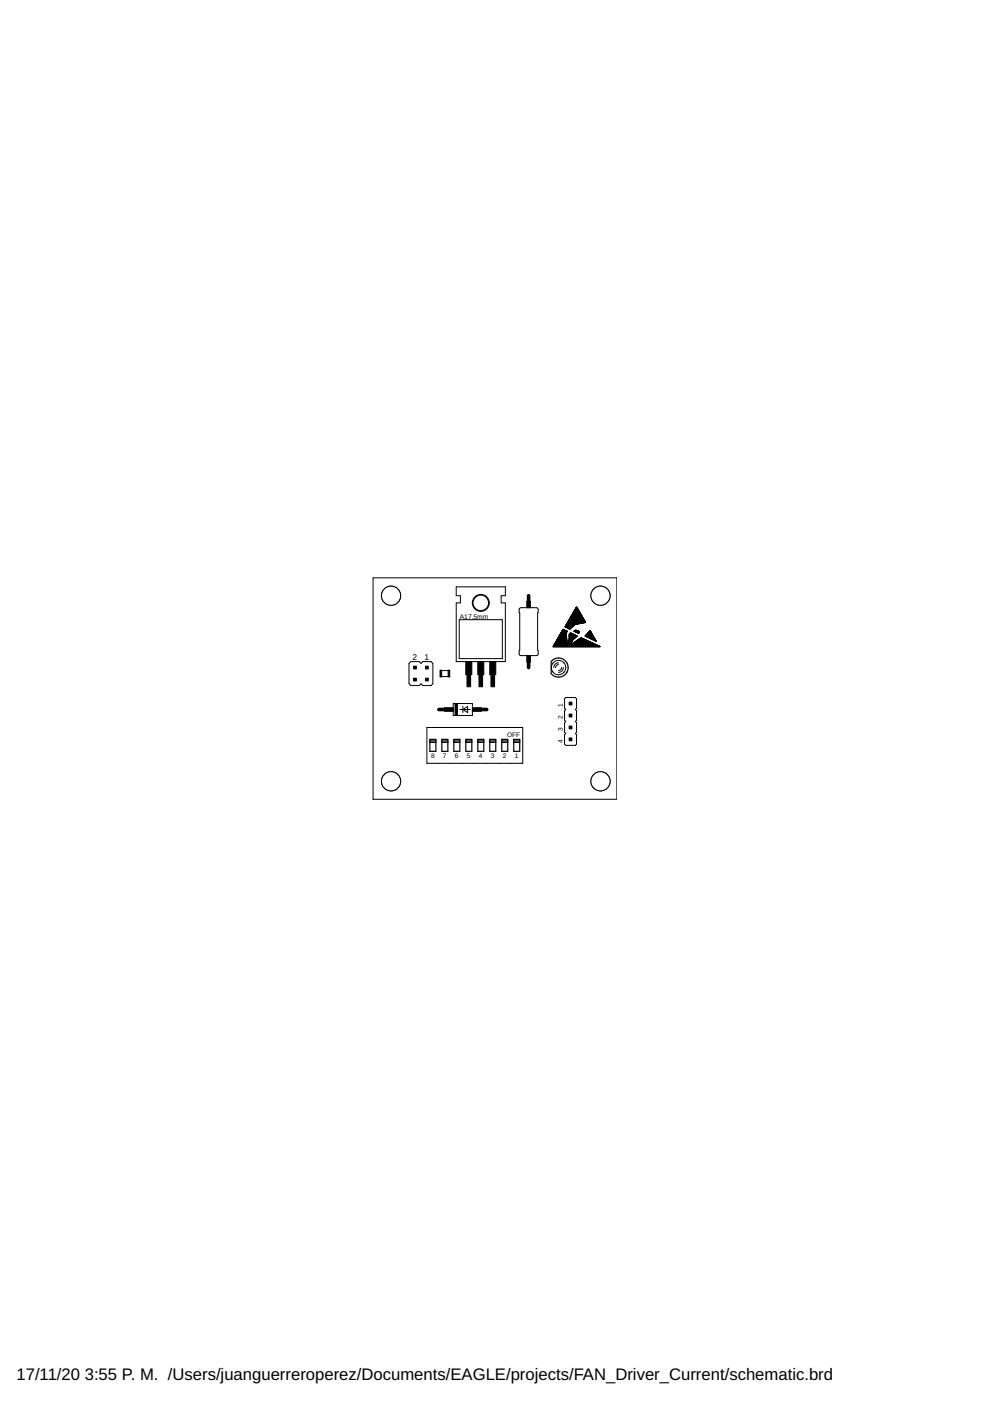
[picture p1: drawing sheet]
<svg xmlns="http://www.w3.org/2000/svg" width="210mm" height="297mm" viewBox="0 0 210 297" stroke-linecap="round" stroke-linejoin="round" font-family="sans-serif">
<g fill="none" stroke="#000" stroke-width=".21">
<path d="M79.1 122.5h51.7v47h-51.7zM96.7 124.4h10.4v1.9h-.8v1.5h.8v12.5h-10.4v-12.5h.9v-1.5h-.9zM97.4 131.4h9.1v8.2h-9.1zM110.2 129l.2-.2h3.3l.4 .3-.1 8.8 .1 .7-.2 .4h-3.5l-.3-.2zM117.3 137.1h9.9M117.3 137h9.9M117.3 137h9.8M117.4 136.9h9.6M117.4 136.9h9.5M117.4 136.8h9.3M117.5 136.7l9.1 .1M117.5 136.7h9"/>
<path d="M117.5 136.7h8.9M117.6 136.6h8.6M117.6 136.5h8.5M117.6 136.5h8.4M117.6 136.4l8.3 .1M117.7 136.4h2.5M117.7 136.3h2.5M117.8 136.2h2.4M117.8 136.1h2.4M117.9 136.1h2.3M117.9 136h2.3M117.9 135.9h2.3"/>
<path d="M118 135.8h2.2M118 135.7h2.2M118.1 135.7h2.1M118.1 135.6h2.1M118.2 135.6h2M118.2 135.5h2M118.2 135.4h1.9M118.3 135.3h1.8M118.3 135.2h1.8M118.4 135.2h1.7M118.4 135.1h1.7M118.4 135h1.7"/>
<path d="M118.5 135h1.6M118.5 134.9h1.6M118.6 134.8h1.5M118.6 134.7h1.5M118.7 134.6h1.4M118.7 134.5h1.4M118.8 134.5h1.3M118.8 134.4h1.3M118.9 134.3h1.2M118.9 134.2h1.2M119 134h1.2M119.1 133.8h1.2"/>
<path d="M119.2 133.8h1M119.2 133.8h.9M119.2 133.7h.8M119.3 133.6h.6M119.3 133.6h.4M119.3 133.5h.4M119.3 133.5h.2M119.4 133.4h.1M119.4 133.4l-2.1 3.7h9.9l-3.9-1.8M119.4 133.4l.9 .4M119.9 132.9h1.4M119.9 132.7h1.6"/>
<path d="M119.9 133h1.4M120 132.5h1.8M120.1 134.5l.1 1.9M120.1 133h1.1M120.1 134.1l-1.2 .1M120.1 134.1h-1.1M120.1 132.3h2.4M120.2 134l-1.2 .1M120.2 133.1h1M120.2 133.9l-1.1 .1M120.2 133.9h-1.1M120.3 133.8l-.2 .7"/>
<path d="M120.3 132.1h3.3M120.3 133.2h.8M120.3 132h3.8M120.4 133.2h.7M120.4 136.4h.8M120.4 131.9h3.7M120.4 131.8h3.7M120.4 136.3h.8M120.5 131.7h3.5M120.5 136.3h.7M120.5 136.2h.7M120.5 133.2h.5"/>
<path d="M120.5 131.6h3.5M120.6 136.1h.6M120.6 131.6h3.4M120.6 133.3h.3M120.6 131.5h3.3M120.6 131.4h3.2M120.6 135.9l-.3 .5M120.7 135.7h.7M120.7 135.4l-.1 .5M120.7 134.5v.9M120.7 134.5l.4-.3 1.2 .6M120.7 135h1.4"/>
<path d="M120.7 134.8h1.6M120.7 134.7h1.5M120.7 134.7h1.4M120.7 134.6h1.2M120.7 134.5h1.1M120.7 131.3l3.1 .1M120.7 131.3h3.1M120.7 134.5h.9M120.8 131.2l3 .1M120.8 134.4h.7M120.8 131.2h2.9M120.8 131.1h2.9"/>
<path d="M120.8 134.3h.5M120.9 131h2.7M120.9 134.3h.3M120.9 130.9h2.7M120.9 130.9h2.6M121 130.8h2.5M121 130.7l2.5 .1M121.1 130.7h2.3M121.1 130.6h2.3M121.2 136.1v.2M121.2 136.3v.1M121.2 130.5h2.1"/>
<path d="M121.2 136.4h.1M121.2 136h-.6M121.2 130.4h2.1M121.3 136l-.1 .1M121.3 136h-.7M121.3 130.3h1.9M121.3 135.9h-.7M121.3 135.8l-.7 .1M121.3 130.2l1.9 .1M121.4 135.8h-.8M121.4 130.2h1.7M121.4 132.9h-1.6"/>
<path d="M121.4 130.1h1.7M121.4 136.4h4.4M121.4 135.7l-.8 .1M121.4 132.8h-1.6M121.4 130h1.7M121.5 135.7l-.2 .3M121.5 135.6l-.8 .1M121.5 130h1.5M121.5 136.3h4.2M121.5 132.8h-1.7M121.5 129.9h1.5M121.6 135.6h-.9"/>
<path d="M121.6 129.8h1.3M121.6 136.3h4M121.6 135.5l-.9 .1M121.6 132.7h-1.7M121.6 129.7h1.3M121.7 136.2h3.8M121.7 135.5h-1M121.7 132.6h-1.7M121.7 129.6h1.1M121.7 133.8l1 .1M121.7 133.8l1 .5M121.7 135.4h-1"/>
<path d="M121.8 133.8h.8M121.8 132.5l-1.8 .1M121.8 129.5h.9M121.8 136.2h3.5M121.8 133.9h1M121.8 135.4h-1.1M121.8 129.4h.9M121.9 136.1h3.3M121.9 135.3h-1.2M121.9 132.4l-1.9 .1M121.9 129.3h.7M121.9 133.9l.9 .1"/>
<path d="M121.9 133.7h.5M121.9 129.2h.7M121.9 136.1h3.2M122 133.6h.3M122 129.1h.5M122 135.2h-1.3M122 136h3M122 132.4h-1.9M122 133.6l-.3 .2M122 135.1l-1.3 .1M122 134h.8M122 129h.5"/>
<path d="M122.1 134h.7M122.1 129h.3M122.1 128.9h.3M122.1 136h2.8M122.1 135.1h-1.4M122.1 133.6l.5 .1M122.1 128.8h.3M122.2 128.8h.1M122.2 135.9h2.6M122.2 128.7h.1M122.2 135h-1.5M122.2 134.1h.6"/>
<path d="M122.2 135.9h2.5M122.3 134.9l-1.6 .1M122.3 135.8h2.2M122.3 134.1h.5M122.3 134.8v.1M122.3 134.9l-.8 .8M122.3 134.9h-1.6M122.4 132.3l-2.3 .1M122.4 135.8l-1.1 .6M122.4 135.8h2M122.5 134.2h.2M122.5 135.7h1.8"/>
<path d="M122.6 135.7h1.6M122.6 133.7l.1 .1M122.6 135.6h1.5M122.7 134.3h.1M122.7 135.6h1.2M122.7 133.8l.1 .2M122.8 134.2l-.1 .1M122.8 135.5h1M122.8 135.5l-.4 .3M122.8 134v.2M122.9 135.4h.8M122.9 132.2l-2.7 .1"/>
<path d="M122.9 135.4h.7M123.1 135.3h.4M123.1 135.3h.3M123.1 132.2h-2.9M123.2 135.3l-.4 .2M123.5 132.1l-3.3 .1M124 132l-3.7 .1M124.1 134.9h1.7M124.1 134.8h1.7M124.1 134.9l2.3 1.1M124.1 134.8v.1M124.1 134.8l1-1.1 1.3 2.3"/>
<path d="M124.1 131.9l-1.8-3.2-2.5 4.2M124.1 131.9v.1M124.1 132l-2.2 .4-1.1 1-1-.5M124.1 132h-3.8M124.2 134.7h1.5M124.2 134.9h1.6M124.3 134.6h1.4M124.3 134.6h1.3M124.3 135h1.6M124.4 134.5h1.2M124.5 135h1.4M124.5 134.4h1"/>
<path d="M124.5 135.1h1.4M124.5 134.3h1M124.6 134.3h.9M124.7 134.2h.7M124.7 135.1l1.3 .1M124.7 134.1h.7M124.8 135.2h1.2M124.8 134.1h.5M124.8 134h.5M124.9 134h.4M124.9 135.3h1.1M124.9 133.9h.3"/>
<path d="M125 133.9h.2M125 135.3h1.1M125 133.8h.2M125.1 133.8h.1M125.1 135.4h1M125.2 135.4h.9M125.3 135.5h.9M125.4 135.5h.8M125.5 135.6h.7M125.7 135.6h.5M125.8 135.7h.5M125.9 135.7l.4 .1"/>
<path d="M126 135.8h.3M126.1 135.8l.3 .1M126.2 135.9h.2M126.3 136h.1M126.4 136h.1M86.7 140.7l.4-.4h1.8l.4 .4 .3-.4h1.8l.4 .4v4.3l-.4 .4h-1.8l-.3-.4-.4 .4h-1.8l-.4-.4zM90.5 154.2h20.3v7.6h-20.3zM93.6 143.4h1.4M93.6 142.2h1.4M96.1 149.2h4.1v2.5h-4.1zM97.5 150.4h2.2M98.1 150.4l1-.6v1.3z"/>
<path d="M98.1 149.8v1.3M117.2 142.4a1.51 1.51 0 0 0 2.5 .1M117.2 140.6a1.52 1.52 0 0 1 2.4 0M117.3 140.6l-.4 .9 .4 1M118.4 140.9l-.5 .3-.1 .3M118.4 140.5l-.7 .3-.3 .7M119.1 141.5l-.2 .4-.5 .3M119.4 141.5l-.3 .8-.7 .3M119.6 140.5l.4 1-.4 1M120 147.9h2l.2 .2v2.1l-.2 .2 .2 .3v2l-.2 .3 .2 .2v2.1l-.2 .2 .2 .3v2l-.2 .2h-2l-.3-.2v-2l.3-.3-.3-.2v-2.1l.3-.2-.3-.3v-2l.3-.3-.3-.2v-2.1z"/>
<circle cx="101.9" cy="127.8" r="1.8"/>
<circle cx="127.3" cy="165.7" r="2.03"/>
</g>
<g fill="#000" stroke="#000" stroke-width=".21">
<path d="M111.7 139h.8v1.4h-.8zM111.7 127.4h.8v1.4h-.8zM87.7 143.8h.6v.6h-.6zM87.7 141.2h.6v.6h-.6zM90.2 143.8h.6v.6h-.6zM90.2 141.2h.6v.6h-.6zM93.3 142.1h.3v1.4h-.3zM94.2 150.1h1.9v.7h-1.9zM95 142.1h.4v1.4h-.4zM96.5 149.2h.5v2.5h-.5zM98.8 140.3h1.2v2.8h-1.2zM99 143.1h.8v.6h-.8z"/>
<path d="M99 143.7h.8v1.9h-.8zM100.2 150.1h1.9v.7h-1.9zM101.3 140.3h1.3v2.8h-1.3zM101.6 143.1h.7v.6h-.7zM101.6 143.7h.7v1.9h-.7zM103.8 140.3h1.3v2.8h-1.3zM104.1 143.1h.8v.6h-.8zM104.1 143.7h.8v1.9h-.8zM120.7 148.9h.6v.6h-.6zM120.7 151.4h.6v.6h-.6zM120.7 153.9h.6v.6h-.6zM120.7 156.5h.6v.6h-.6z"/>
</g>
<g fill="none" stroke="#000" stroke-width=".25">
<path d="M91.1 156.8h1.3v2.5h-1.3zM91.1 157.1h1.3M91.1 157.4h1.3M93.7 156.8h1.3v2.5h-1.3zM93.7 157.1h1.3M93.7 157.4h1.3M96.2 156.8h1.3v2.5h-1.3zM96.2 157.1h1.3M96.2 157.4h1.3M98.8 156.8h1.2v2.5h-1.2zM98.8 157.1h1.2M98.8 157.4h1.2"/>
<path d="M101.3 156.8h1.3v2.5h-1.3zM101.3 157.1h1.3M101.3 157.4h1.3M103.8 156.8h1.3v2.5h-1.3zM103.8 157.1h1.3M103.8 157.4h1.3M106.4 156.8h1.3v2.5h-1.3zM106.4 157.1h1.3M106.4 157.4h1.3M108.9 156.8h1.3v2.5h-1.3zM108.9 157.1h1.3M108.9 157.4h1.3"/>
<path d="M120.2 140.5a2.03 2.03 0 0 1-.6 2.7 2.03 2.03 0 0 1-2.7-.4M120.2 140.5a2.04 2.04 0 0 0-3.3-.3v2.6"/>
</g>
<path d="M112.1 126.3v1.3M93 150.4h1.1M102.2 150.4h1M112.1 140.3v1.2" fill="none" stroke="#000" stroke-width=".76"/>
<circle cx="127.3" cy="165.7" r="2.03" fill="#fff" stroke="#000" stroke-width=".21"/>
<circle cx="82.9" cy="165.7" r="2.03" fill="none" stroke="#000" stroke-width=".21"/>
<circle cx="82.9" cy="165.7" r="2.03" fill="#fff" stroke="#000" stroke-width=".21"/>
<circle cx="82.9" cy="126.3" r="2.03" fill="none" stroke="#000" stroke-width=".21"/>
<circle cx="82.9" cy="126.3" r="2.03" fill="#fff" stroke="#000" stroke-width=".21"/>
<circle cx="127.3" cy="126.3" r="2.03" fill="none" stroke="#000" stroke-width=".21"/>
<circle cx="127.3" cy="126.3" r="2.03" fill="#fff" stroke="#000" stroke-width=".21"/>
<circle cx="101.9" cy="127.8" r="1.65" fill="none" stroke="#000" stroke-width=".21"/>
<circle cx="101.9" cy="127.8" r="1.65" fill="#fff" stroke="#000" stroke-width=".21"/>
<g font-size="3.5">
<text x="3.5" y="292.5">17/11/20</text>
<text x="18" y="292.5">3:55 P. M. /Users/juanguerreroperez/Documents/EAGLE/projects/FAN_Driver_Current/schematic.brd</text>
</g>
<g font-size="1.8">
<text x="87.5" y="139.9">2</text>
<text x="90" y="139.9">1</text>
</g>
<g font-size="1.4">
<text x="97.5" y="131.1">A17,5mm</text>
<text x="119.3" y="149.9" transform="rotate(-90 119.3 149.9)">1</text>
<text x="119.3" y="155" transform="rotate(-90 119.3 155)">3</text>
<text x="119.3" y="152.5" transform="rotate(-90 119.3 152.5)">2</text>
<text x="91.4" y="160.8">8</text>
<text x="93.9" y="160.8">7</text>
<text x="96.5" y="160.8">6</text>
<text x="99" y="160.8">5</text>
<text x="101.5" y="160.8">4</text>
<text x="104.1" y="160.8">3</text>
<text x="106.6" y="160.8">2</text>
<text x="107.5" y="156.3">OFF</text>
<text x="109.1" y="160.8">1</text>
<text x="119.3" y="157.6" transform="rotate(-90 119.3 157.6)">4</text>
</g>
</svg>
